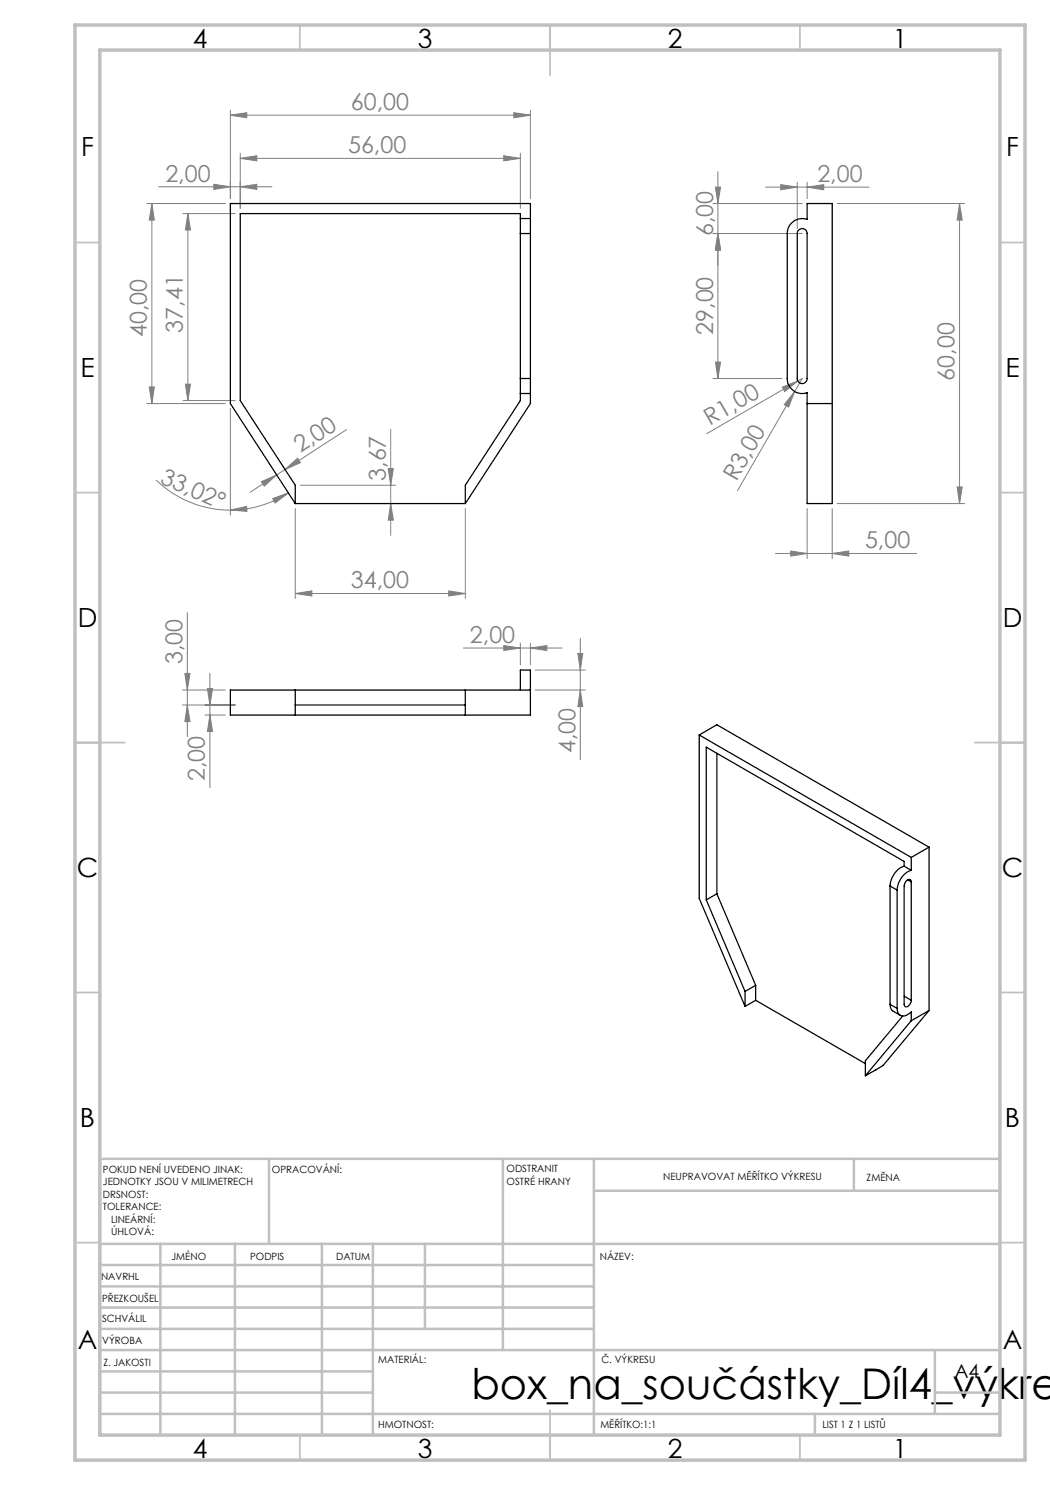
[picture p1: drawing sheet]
<svg xmlns="http://www.w3.org/2000/svg" width="210mm" height="297mm" viewBox="0 0 210 297" stroke-linecap="round" stroke-linejoin="round" font-family="sans-serif">
<g fill="none" stroke="#808080" stroke-width=".2">
<path d="M31.7 37.4h22.7M42.8 36.9l3.3 .5-3.3 .5zM46.1 23l3.3-.5v1.1zM46.1 22v17.7M46.1 23h60M48 31.7l3.4-.6v1.1zM48 37.4l3.4-.5v1zM48 30.7v11M48 31.7h56.1M100.8 31.1l3.3 .6-3.3 .5zM102.8 22.5l3.3 .5-3.3 .6zM104.1 30.7v11"/>
<path d="M106.1 22v17.7M143.1 37.4h1l-.5 3.3zM143.6 34.4v41.3M153.1 37.4h20.7M156.1 36.9l3.4 .5-3.4 .6zM159.5 36.4v9.3M161.4 37.4l3.3-.5v1.1zM161.4 36.4v3.3M29.4 40.7h15.6M30.4 40.7l.5 3.3h-1.1zM30.4 40.7v40M36.6 42.7h10.5"/>
<path d="M37.6 42.7v37.4M37.6 42.7l.5 3.3h-1zM142.6 40.7h17.8M143.6 46.7l.5 3.3h-1zM160.4 46.7h-17.8M167.4 40.7h25.5M191.9 40.7l.5 3.3h-1zM191.9 40.7v60M29.8 77.4h1.1l-.5 3.3zM37.1 76.8h1l-.5 3.3zM142.6 75.7h13.8M143.1 72.4h1l-.5 3.3z"/>
<path d="M156.5 77.4l3.1-1.2-2.6 2.1zM158.9 78.3l-1.2 3.1-.9-.5zM158.9 78.3l-11.4 19.8M159.6 76.2l-18.3 10.5M159.6 76.2l.8-.5-1.5 2.6M29.4 80.7h15.6M31.2 96a21.5 21.5 0 0 0 14.9 6M36.6 80.1h10.5M46.1 81.7v21.3M52.3 96.3l3.1-1.3-2.6 2.2zM54.5 99.7l3.2-1.1-2.7 2zM55.4 95l-5.4 3.5"/>
<path d="M57 93.9l2.5-2.3 .6 .9zM57 93.9l-1.6 1.1M57.7 98.6a21.3 21.3 0 0 1-11.6 3.4M60.1 97h19.1M69.3 85.9l-12.3 8M77.6 93.7h1.1l-.6 3.3zM78.1 85.9v21.2M191.4 97.4h1l-.5 3.3zM46.1 102l3.2-.7 .1 1zM59.1 118.7l3.3-.5v1zM59.1 101.7v18M59.1 118.7h34"/>
<path d="M78.1 100.7l.6 3.3h-1.1zM89.7 118.2l3.4 .5-3.4 .5zM93.1 101.7v18M155.1 110.7h28.2M158.2 110.2l3.2 .5-3.2 .5zM161.4 101.7v10M166.4 110.7l3.4-.5v1zM166.4 101.7v10M167.4 100.7h25.5M36.5 138h8.5M37 134.7h1l-.5 3.3zM37.5 122.5v24.9"/>
<path d="M41.5 137.7h1l-.5 3.3zM42 134.7v22.8M92.7 129.6h19.7M100.8 129.1l3.3 .5-3.3 .5zM104.1 128.6v4.4M106.1 129.6l3.3-.5v1zM106.1 128.6v4.4M107.1 134h10M107.1 138h10M115.6 130.7h1l-.5 3.3zM116.1 138l.5 3.3h-1zM116.1 127.7v24.2"/>
<path d="M36.5 141h10.6M37.5 141l.5 3.3h-1zM41 143h4M42 143l.5 3.3h-1z"/>
</g>
<g fill="none" stroke="#c0c0c0" stroke-width=".35">
<path d="M60 5v5M110 5v10M160 5v5M15 48.5h5M200 48.5h5M15 98.5h5M200 98.5h5M15 148.5h10M195 148.5h10M15 198.5h5M200 198.5h5M15 248.5h5"/>
<path d="M200 248.5h5M60 287v5M110 282v10M160 287v5"/>
</g>
<g fill="none" stroke="#c0c0c0" stroke-width=".5">
<path d="M53.8 231.8v17M100.6 231.8v38.2M118.8 231.8v55.2M118.8 238.2h81.2M170.8 231.8v6.4M200 231.8h-180v55.2M20 248.8h180M20 257.3h98.8M20 253h98.8M32.1 248.8v38.2M47 248.8v38.2M64.4 248.8v38.2"/>
<path d="M74.6 248.8v38.2M85 248.8v17M20 265.8h98.8M20 261.5h98.8M20 278.5h54.6M20 274.3h54.6M20 270h180M187 278.5h13M187 270v12.8M20 282.8h180M163 282.8v4.2"/>
</g>
<path d="M15 5h190v287h-190zM20 10h180v277h-180z" fill="none" stroke="#c0c0c0" stroke-width=".7"/>
<g fill="#808080">
<path d="M156.5 77.4l3.1-1.2-2.6 2.1z"/>
<path d="M158.9 78.3l-1.2 3.1-.9-.5z"/>
<path d="M102.8 22.5l3.3 .5-3.3 .6zM46.1 23l3.3-.5v1.1z"/>
<path d="M48 31.7l3.4-.6v1.1zM100.8 31.1l3.3 .6-3.3 .5zM59.1 118.7l3.3-.5v1zM89.7 118.2l3.4 .5-3.4 .5zM158.2 110.2l3.2 .5-3.2 .5zM166.4 110.7l3.4-.5v1zM156.1 36.9l3.4 .5-3.4 .6zM161.4 37.4l3.3-.5v1.1zM100.8 129.1l3.3 .5-3.3 .5zM106.1 129.6l3.3-.5v1z"/>
<path d="M48 37.4l3.4-.5v1zM42.8 36.9l3.3 .5-3.3 .5z"/>
<path d="M57 93.9l2.5-2.3 .6 .9zM52.3 96.3l3.1-1.3-2.6 2.2z"/>
<path d="M78.1 100.7l.6 3.3h-1.1zM77.6 93.7h1.1l-.6 3.3z"/>
<path d="M37.1 76.8h1l-.5 3.3zM37.6 42.7l.5 3.3h-1zM143.1 72.4h1l-.5 3.3zM143.6 46.7l.5 3.3h-1z"/>
<path d="M191.4 97.4h1l-.5 3.3zM191.9 40.7l.5 3.3h-1z"/>
<path d="M115.6 130.7h1l-.5 3.3zM116.1 138l.5 3.3h-1z"/>
<path d="M30.4 40.7l.5 3.3h-1.1zM29.8 77.4h1.1l-.5 3.3zM143.1 37.4h1l-.5 3.3zM143.6 46.7l.5 3.3h-1zM37 134.7h1l-.5 3.3zM37.5 141l.5 3.3h-1zM41.5 137.7h1l-.5 3.3zM42 143l.5 3.3h-1z"/>
<path d="M46.1 102l3.2-.7 .1 1zM54.5 99.7l3.2-1.1-2.7 2z"/>
</g>
<g fill="none" stroke="#000" stroke-width=".25">
<path d="M104.1 43.7v3M104.1 43.7h2M104.1 46.7h2M104.1 43.7v-1h-56.1v37.4l11.1 16.9v3.7M104.1 46.7v29M106.1 43.7v3M106.1 43.7v-3h-60v40l13 20M106.1 46.7v29M159.7 46a1 1 0 0 1 1.1-.2 1 1 0 0 1 .6 .9v29a.99 .99 0 0 1-1 1 .99 .99 0 0 1-.9-1v-29.2zM161.4 40.7h5v60h-5v-22.2a2.98 2.98 0 0 1-4-2.8v-29a3 3 0 0 1 4-2.8zM104.1 75.7v3M104.1 78.7h2"/>
<path d="M104.1 75.7h2M104.1 78.7v1.4l-11 16.9v3.7M106.1 75.7v3M106.1 78.7v2l-13 20M161.4 80.7h5M59.1 100.7h34M46.1 138h60v5h-60zM59.1 138v5M93.1 138v5M104.1 138v-4h2v4M59.1 141h34M139.8 147l42.4 24.5"/>
<path d="M139.8 147l3.6-2 42.4 24.4M139.8 147v32.7l9.2 21.6M143.4 150.7v28M141.3 180l7.7 18.3M143.4 178.7l7.7 18.4M143.4 178.7l-2.1 1.3M178 177.2l1.4 .8M178 177.2v23.7M179.4 178v23.7M180.8 173.2a4.4 4.4 0 0 0-2.8 4M180.8 173.2v-.9l-39.5-22.9v30.6M180.8 173.2l1.4 .9"/>
<path d="M181.5 176l.7 .4M182.2 174.1a4.4 4.4 0 0 0-2.8 3.9M182.2 176.4a.54 .54 0 0 0-.4-.5 .54 .54 0 0 0-.6 .4l-.4 .9 .1 23.9a.64 .64 0 0 0 .7 .2 .64 .64 0 0 0 .4-.5l.2-.7M182.2 171.5v2.6M182.2 176.4v23.7M185.8 169.4l-3.6 2.1M185.8 169.4v32.7M149 198.3v3M151.1 197.1v3M151.1 197.1l-2.1 1.2M180.8 199.2l1.4 .9M151.1 200.1l22 12.6"/>
<path d="M151.1 200.1l-2.1 1.2M178 200.9l.4 1.1 1.7 1.1M178 200.9l1.4 .8M179.4 201.7a1.31 1.31 0 0 0 .7 1.4 1.31 1.31 0 0 0 1.5-.3l.6-.4v1.7M180.6 203.2l-7.5 9v3M182.2 204.1l-9.1 11.1M185.8 202.1l-3.6 2M185.8 202.1l-9.2 11-3.5 2.1"/>
</g>
<text font-size="8.5" x="94.3" y="279.7">box_na_součástky_Díl4_výkre</text>
<g font-size="5.3">
<text x="38.5" y="9.5">4</text>
<text x="83.5" y="9.5">3</text>
<text x="133.6" y="9.5">2</text>
<text x="178.6" y="9.5">1</text>
<text x="16.2" y="31.2">F</text>
<text x="201.2" y="31.2">F</text>
<text x="16.1" y="75.5">E</text>
<text x="201.1" y="75.5">E</text>
<text x="15.5" y="125.5">D</text>
<text x="200.5" y="125.5">D</text>
<text x="15.4" y="175.5">C</text>
<text x="200.4" y="175.5">C</text>
<text x="16" y="225.5">B</text>
<text x="201" y="225.5">B</text>
<text x="15.5" y="269.7">A</text>
<text x="200.5" y="269.7">A</text>
<text x="38.5" y="291.5">4</text>
<text x="83.5" y="291.5">3</text>
<text x="133.6" y="291.5">2</text>
<text x="178.6" y="291.5">1</text>
</g>
<g font-size="4.7" fill="#808080">
<text x="70.2" y="22">60,00</text>
<text x="69.6" y="30.6">56,00</text>
<text x="33.1" y="36.3">2,00</text>
<text x="163.5" y="36.4">2,00</text>
<text x="142.6" y="47.3" transform="rotate(-90 142.6 47.3)">6,00</text>
<text x="29.4" y="67.4" transform="rotate(-90 29.4 67.4)">40,00</text>
<text x="36.6" y="66.5" transform="rotate(-90 36.6 66.5)">37,41</text>
<text x="142.6" y="67" transform="rotate(-90 142.6 67)">29,00</text>
<text x="190.9" y="76.1" transform="rotate(-90 190.9 76.1)">60,00</text>
<text x="142" y="85.3" transform="rotate(-30 142 85.3)">R1,00</text>
<text x="60.1" y="90.7" transform="rotate(-33 60.1 90.7)">2,00</text>
<text x="31.8" y="96.6" transform="rotate(23 31.8 96.6)">33,02°</text>
<text x="77.2" y="96.2" transform="rotate(-90 77.2 96.2)">3,67</text>
<text x="147.3" y="96.5" transform="rotate(-60 147.3 96.5)">R3,00</text>
<text x="173" y="109.7">5,00</text>
<text x="70.2" y="117.7">34,00</text>
<text x="94" y="128.6">2,00</text>
<text x="36.5" y="132.8" transform="rotate(-90 36.5 132.8)">3,00</text>
<text x="115.1" y="150.6" transform="rotate(-90 115.1 150.6)">4,00</text>
<text x="41" y="156.2" transform="rotate(-90 41 156.2)">2,00</text>
</g>
<text font-size="3.9" x="190.9" y="275.5">A4</text>
<g font-size="2">
<text x="20.6" y="234.6">POKUD NENÍ UVEDENO JINAK:</text>
<text x="20.6" y="237.1">JEDNOTKY JSOU V MILIMETRECH</text>
<text x="20.6" y="239.6">DRSNOST:</text>
<text x="54.4" y="234.6">OPRACOVÁNÍ:</text>
<text x="101.3" y="234.5">ODSTRANIT</text>
<text x="101.3" y="237">OSTRÉ HRANY</text>
<text x="132.6" y="236">NEUPRAVOVAT MĚŘÍTKO VÝKRESU</text>
<text x="173.3" y="236.2">ZMĚNA</text>
<text x="20.6" y="242.1">TOLERANCE:</text>
<text x="22.2" y="244.6">LINEÁRNÍ:</text>
<text x="22.2" y="247.1">ÚHLOVÁ:</text>
<text x="34.3" y="252">JMÉNO</text>
<text x="50" y="251.9">PODPIS</text>
<text x="67.2" y="251.9">DATUM</text>
<text x="120" y="251.9">NÁZEV:</text>
<text x="20.2" y="256.1">NAVRHL</text>
<text x="20.4" y="260.3">PŘEZKOUŠEL</text>
<text x="20.4" y="264.4">SCHVÁLIL</text>
<text x="20.5" y="268.8">VÝROBA</text>
<text x="20.7" y="273.1">Z. JAKOSTI</text>
<text x="75.6" y="272.5">MATERIÁL:</text>
<text x="120.3" y="272.5">Č. VÝKRESU</text>
<text x="75.6" y="285.5">HMOTNOST:</text>
<text x="120.1" y="285.6">MĚŘÍTKO:1:1</text>
<text x="164.5" y="285.6">LIST 1 Z 1 LISTŮ</text>
</g>
</svg>
